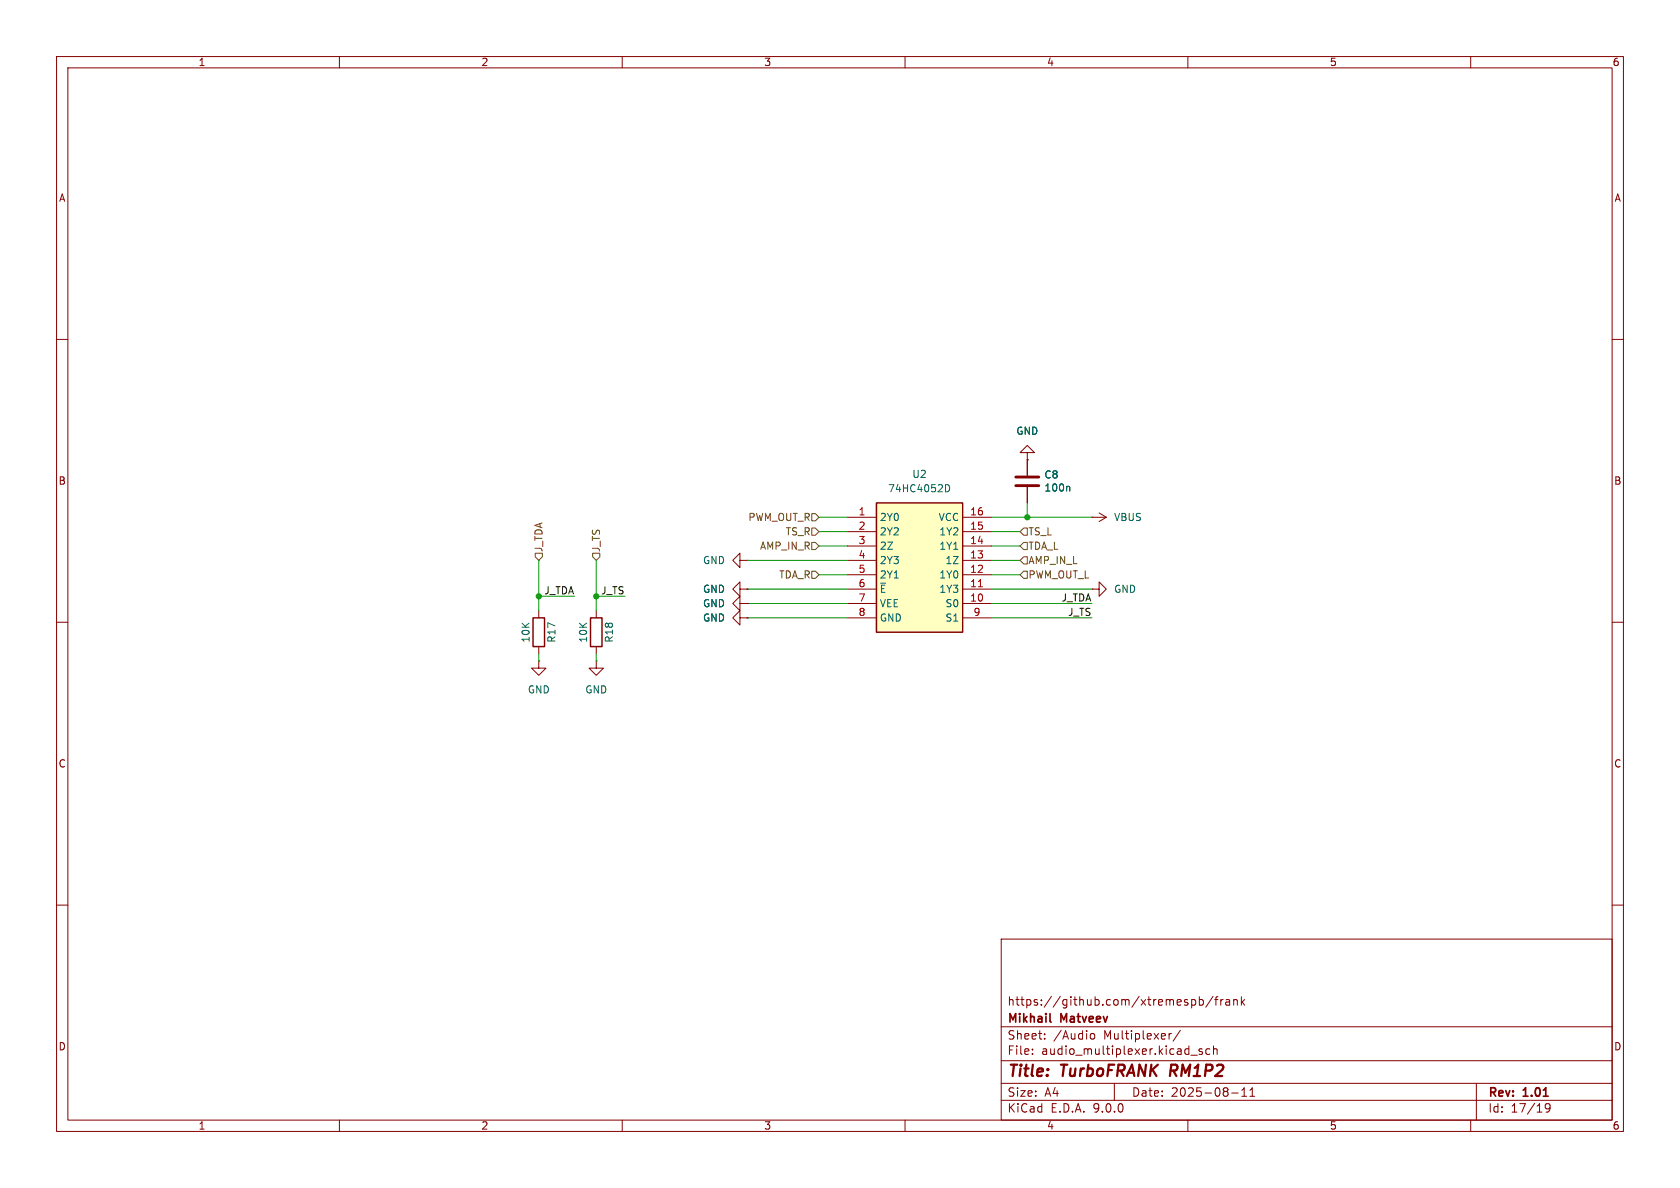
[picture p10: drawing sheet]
<svg xmlns="http://www.w3.org/2000/svg" width="297mm" height="210mm" viewBox="0 0 297 210" stroke-linecap="round" stroke-linejoin="round" font-family="sans-serif">
<g fill="none" stroke="#840000" stroke-width=".18">
<path d="M10 10h277v190h-277zM12 12h273v186h-273zM60 10v2M110 10v2M160 10v2M210 10v2M260 10v2M10 60h2M285 60h2M181.6 80h1.3l-1.3-1.3-1.3 1.3h1.3v1.3M181.6 81.3h.1M181.6 81.3v2.8"/>
<path d="M181.6 86.1v2.8M193 91.4h.1M193 91.4h2.6M194.3 90.7l1.3 .7M195.6 91.4l-1.3 .8M10 110h2M95.2 116.8v1.3h1.3l-1.3 1.3-1.2-1.3h1.2M95.2 116.8h.1M95.2 108v1.2M95.2 114.3v1.3M105.4 116.8v1.3h1.3l-1.3 1.3-1.3-1.3h1.3M105.4 116.8h.1"/>
<path d="M105.4 108v1.2M105.4 114.3v1.3M193 104.1h1.3v-1.2l1.3 1.2-1.3 1.3v-1.3M193 104.1h.1M285 110h2M10 160h2M177 166h108v32h-108zM210.7 176.8l.4-.1 .3 .3v.4l-.2 .2h-.5M212 176.8l.5-.1 .2 .3v.4l-.1 .2h-.6M212 176.2v1.5M214.5 176.1l-1.3 2M214.7 176.7h.6"/>
<path d="M215.3 176.2l-.3 .2v1.3M215.8 176.7v1M216.2 176.7l-.2 .1-.2 .2M216.7 176.8h.6l.1 .9M217.4 177.1h-.5a.29 .29 0 0 0-.2 .3 .29 .29 0 0 0 .2 .3l.5-.1M218.1 176.8l.2-.1 .4 .1v.9M218.1 176.7v1M219.5 176.2v1.5M219.6 177.1l.4 .6M220 176.7l-.5 .6M285 160h2M60 198v2"/>
<path d="M110 198v2M160 198v2M177 194.5h108M177 191.5h108M177 187.5h108M177 181.5h108M182.5 186.3v.1M182.5 185.5v.1M184.7 183.6v.1M184.7 182.8v.1M192.7 183l.3-.3 .4 .1 .1 .2v.4l-.1 .2-.4 .1-.3-.3M197 191.5v3"/>
<path d="M206.7 182.7v1M207.1 182.7l-.3 .1-.1 .2M208.7 182.1l-1.3 2M210 198v2M210.5 186.5h1.2M212.5 185.5l-.3-.1-.2 .2v.2l.5 .2v.3h-.5M213.9 185.5l-.4-.1-.3 .3v.4l.1 .2h.6M214.5 185.5l.2-.1 .4 .1 .1 .9M214.5 184.9v1.5M217.7 193.2h1.2M219.5 193.8h.9M219.5 192.7l.5-.4v1.5"/>
<path d="M221 193.8h.8M221 192.7l.4-.4v1.5M260 198v2M261 191.5v6.5M274 195.7l-.3 .3h-.2l-.3-.3 .1-.5 .4-.1 .3 .1a.99 .99 0 0 1-.4 1.4h-.3"/>
</g>
<path d="M207.1 188.2l-.3 2" fill="none" stroke="#840000" stroke-width=".4"/>
<path d="M185.6 180.5l.2 .2" fill="none" stroke="#840000" stroke-width=".3"/>
<path d="M94.2 109.2h2.1v5.1h-2.1zM104.4 109.2h2v5.1h-2z" fill="none" stroke="#840000" stroke-width=".25"/>
<path d="M179.6 84.3h4M179.6 85.9h4" fill="none" stroke="#840000" stroke-width=".51"/>
<path d="M188.9 86l.2 .1v.7" fill="none" stroke="#006464" stroke-width=".18"/>
<path d="M154.9 88.9h15.3v22.9h-15.3z" fill="#ffffc2"/>
<path d="M154.9 88.9h15.3v22.9h-15.3z" fill="none" stroke="#840000" stroke-width=".25"/>
<g fill="none" stroke="#840000" stroke-width=".18">
<path d="M130.8 99.1v-1.3l-1.3 1.3 1.3 1.2v-1.2h1.3M132.1 99.1h.1M149.9 91.4h5M149.9 94h5M149.9 96.5h5M149.9 99.1h5M170.2 91.4h5.1M170.2 94h5.1M170.2 96.5h5.1M170.2 99.1h5.1M181.6 81.3h.1M181.6 81.3v2.8"/>
<path d="M181.6 86.1v2.8M130.8 109.2v-1.2l-1.3 1.2 1.3 1.3v-1.3h1.3M130.8 104.1v-1.2l-1.3 1.2 1.3 1.3v-1.3h1.3M130.8 106.7v-1.3l-1.3 1.3 1.3 1.3v-1.3h1.3M132.1 109.2h.1M132.1 104.1h.1M132.1 106.7h.1M149.9 101.6h5M149.9 104.1h5M149.9 106.7h5M149.9 109.2h5M170.2 101.6h5.1"/>
<path d="M170.2 104.1h5.1M170.2 106.7h5.1M170.2 109.2h5.1"/>
</g>
<path d="M167.2 85.7a.64 .64 0 0 1 .7 .6 .64 .64 0 0 1-.7 .6M188.9 86l.2 .1v.7M155.7 103.1h.9" fill="none" stroke="#006464" stroke-width=".18"/>
<path d="M173 103.7h.7" fill="none" stroke="#a90000" stroke-width=".18"/>
<path d="M94.6 97.8h1.3v.6l-.7 .7-.6-.7zM104.8 97.8h1.2v.6l-.6 .7-.6-.7zM143.5 95.9h.6l.7 .6-.7 .7h-.6zM143.5 90.8h.6l.7 .6-.7 .7h-.6zM143.5 93.3h.6l.7 .7-.7 .6h-.6zM181 98.4h.6v1.3h-.6l-.7-.6zM181 95.9h.6v1.3h-.6l-.7-.7zM181 93.3h.6v1.3h-.6l-.7-.6zM143.5 101h.6l.7 .6-.7 .6h-.6zM181 101h.6v1.2h-.6l-.7-.6z" fill="none" stroke="#725600" stroke-width=".18"/>
<g fill="none" stroke="#009600" stroke-width=".18">
<path d="M95.2 99.1v8.9M105.4 99.1v8.9M132.1 99.1h17.8M144.8 96.5h5.1M144.8 94h5.1M144.8 91.4h5.1M175.3 96.5h5M175.3 99.1h5M175.3 94h5M175.3 91.4h17.7M181.6 88.9v2.5M95.2 105.4h6.4"/>
<path d="M95.2 115.6v1.2M105.4 105.4h5.1M105.4 115.6v1.2M132.1 106.7h17.8M132.1 109.2h17.8M132.1 104.1h17.8M144.8 101.6h5.1M175.3 101.6h5M175.3 106.7h17.7M175.3 109.2h17.7M175.3 104.1h17.7"/>
</g>
<g fill="#009600" stroke="#009600" stroke-width=".18">
<circle cx="105.4" cy="105.4" r=".46"/>
<circle cx="95.2" cy="105.4" r=".46"/>
<circle cx="181.6" cy="91.4" r=".46"/>
</g>
<g font-size="2.8" fill="#840000">
<text x="178" y="190.9">Title:</text>
<text x="187.7" y="190.9">TurboFRANK</text>
<text x="207.7" y="190.9">RM1P2</text>
</g>
<g font-size="2.1" fill="#840000">
<text x="178" y="178">https://github.com/xtremespb/frank</text>
<text x="178" y="184">Sheet:</text>
<text x="178" y="181.2">Mikhail</text>
<text x="186.2" y="184">/Audio</text>
<text x="187.6" y="181.2">Matveev</text>
<text x="195.2" y="184">Multiplexer/</text>
<text x="178" y="186.7">File:</text>
<text x="184.1" y="186.7">audio_multiplexer.kicad_sch</text>
<text x="178" y="196.9">KiCad</text>
<text x="178" y="194.1">Size:</text>
<text x="184.7" y="194.1">A4</text>
<text x="185.7" y="196.9">E.D.A.</text>
<text x="193.3" y="196.9">9.0.0</text>
<text x="200" y="194.1">Date:</text>
<text x="207" y="194.1">2025-08-11</text>
<text x="263" y="194.3">Rev:</text>
<text x="263" y="196.9">Id:</text>
<text x="267.1" y="196.9">17/19</text>
<text x="269.4" y="194.3">1.01</text>
</g>
<g font-size="1.8" fill="#840000">
<text x="35" y="11.9">1</text>
<text x="85" y="11.9">2</text>
<text x="135" y="11.9">3</text>
<text x="185" y="11.9">4</text>
<text x="235" y="11.9">5</text>
<text x="285" y="11.9">6</text>
<text x="10.3" y="35.9">A</text>
<text x="285.3" y="35.9">A</text>
<text x="10.3" y="85.9">B</text>
<text x="285.3" y="85.9">B</text>
<text x="10.3" y="135.9">C</text>
<text x="285.3" y="135.9">C</text>
<text x="10.3" y="185.9">D</text>
<text x="285.3" y="185.9">D</text>
<text x="35" y="199.9">1</text>
<text x="85" y="199.9">2</text>
<text x="135" y="199.9">3</text>
<text x="185" y="199.9">4</text>
<text x="235" y="199.9">5</text>
<text x="285" y="199.9">6</text>
</g>
<g font-size="1.8" fill="#006464">
<text x="179.6" y="77.1">GND</text>
<text x="156.9" y="87.2">74HC4052D</text>
<text x="161.2" y="84.7">U2</text>
<text x="184.5" y="84.8">C8</text>
<text x="184.5" y="87.1">100n</text>
<text x="155.4" y="92.3">2Y0</text>
<text x="155.4" y="94.8">2Y2</text>
<text x="165.8" y="92.3">VCC</text>
<text x="166" y="94.8">1Y2</text>
<text x="196.9" y="92.3">VBUS</text>
<text x="124.2" y="99.9">GND</text>
<text x="155.4" y="97.4">2Z</text>
<text x="155.4" y="99.9">2Y3</text>
<text x="166" y="97.4">1Y1</text>
<text x="167" y="99.9">1Z</text>
<text x="124.2" y="105">GND</text>
<text x="124.2" y="107.5">GND</text>
<text x="155.4" y="102.5">2Y1</text>
<text x="155.4" y="105">~{E}</text>
<text x="155.4" y="107.5">VEE</text>
<text x="166" y="102.5">1Y0</text>
<text x="166" y="105">1Y3</text>
<text x="167" y="107.5">S0</text>
<text x="196.9" y="105">GND</text>
<text x="93.8" y="113.7" transform="rotate(-90 93.8 113.7)">10K</text>
<text x="98.4" y="113.7" transform="rotate(-90 98.4 113.7)">R17</text>
<text x="104" y="113.7" transform="rotate(-90 104 113.7)">10K</text>
<text x="108.6" y="113.7" transform="rotate(-90 108.6 113.7)">R18</text>
<text x="124.2" y="110.1">GND</text>
<text x="155.4" y="110.1">GND</text>
<text x="167" y="110.1">S1</text>
<text x="93.2" y="122.8">GND</text>
<text x="103.4" y="122.8">GND</text>
</g>
<g font-size="1.8" fill="#725600">
<text x="132.2" y="92.3">PWM_OUT_R</text>
<text x="138.8" y="94.8">TS_R</text>
<text x="181.7" y="94.8">TS_L</text>
<text x="96.1" y="97.7" transform="rotate(-90 96.1 97.7)">J_TDA</text>
<text x="106.3" y="97.7" transform="rotate(-90 106.3 97.7)">J_TS</text>
<text x="134.3" y="97.4">AMP_IN_R</text>
<text x="181.7" y="99.9">AMP_IN_L</text>
<text x="181.7" y="97.4">TDA_L</text>
<text x="137.6" y="102.5">TDA_R</text>
<text x="181.7" y="102.5">PWM_OUT_L</text>
</g>
<g font-size="1.8" fill="#a90000">
<text x="151.7" y="91.2">1</text>
<text x="151.7" y="93.7">2</text>
<text x="171.4" y="91.2">16</text>
<text x="171.4" y="93.7">15</text>
<text x="151.7" y="96.3">3</text>
<text x="151.7" y="98.8">4</text>
<text x="151.7" y="101.3">5</text>
<text x="171.4" y="96.3">14</text>
<text x="171.4" y="98.8">13</text>
<text x="171.4" y="101.3">12</text>
<text x="151.7" y="103.9">6</text>
<text x="151.7" y="106.4">7</text>
<text x="171.4" y="103.9">11</text>
<text x="171.4" y="106.4">10</text>
<text x="151.7" y="109">8</text>
<text x="172" y="109">9</text>
</g>
<g font-size="1.8" fill="#0f0f0f">
<text x="96.1" y="105.1">J_TDA</text>
<text x="106.2" y="105.1">J_TS</text>
<text x="187.6" y="106.4">J_TDA</text>
<text x="188.7" y="109">J_TS</text>
</g>
</svg>
